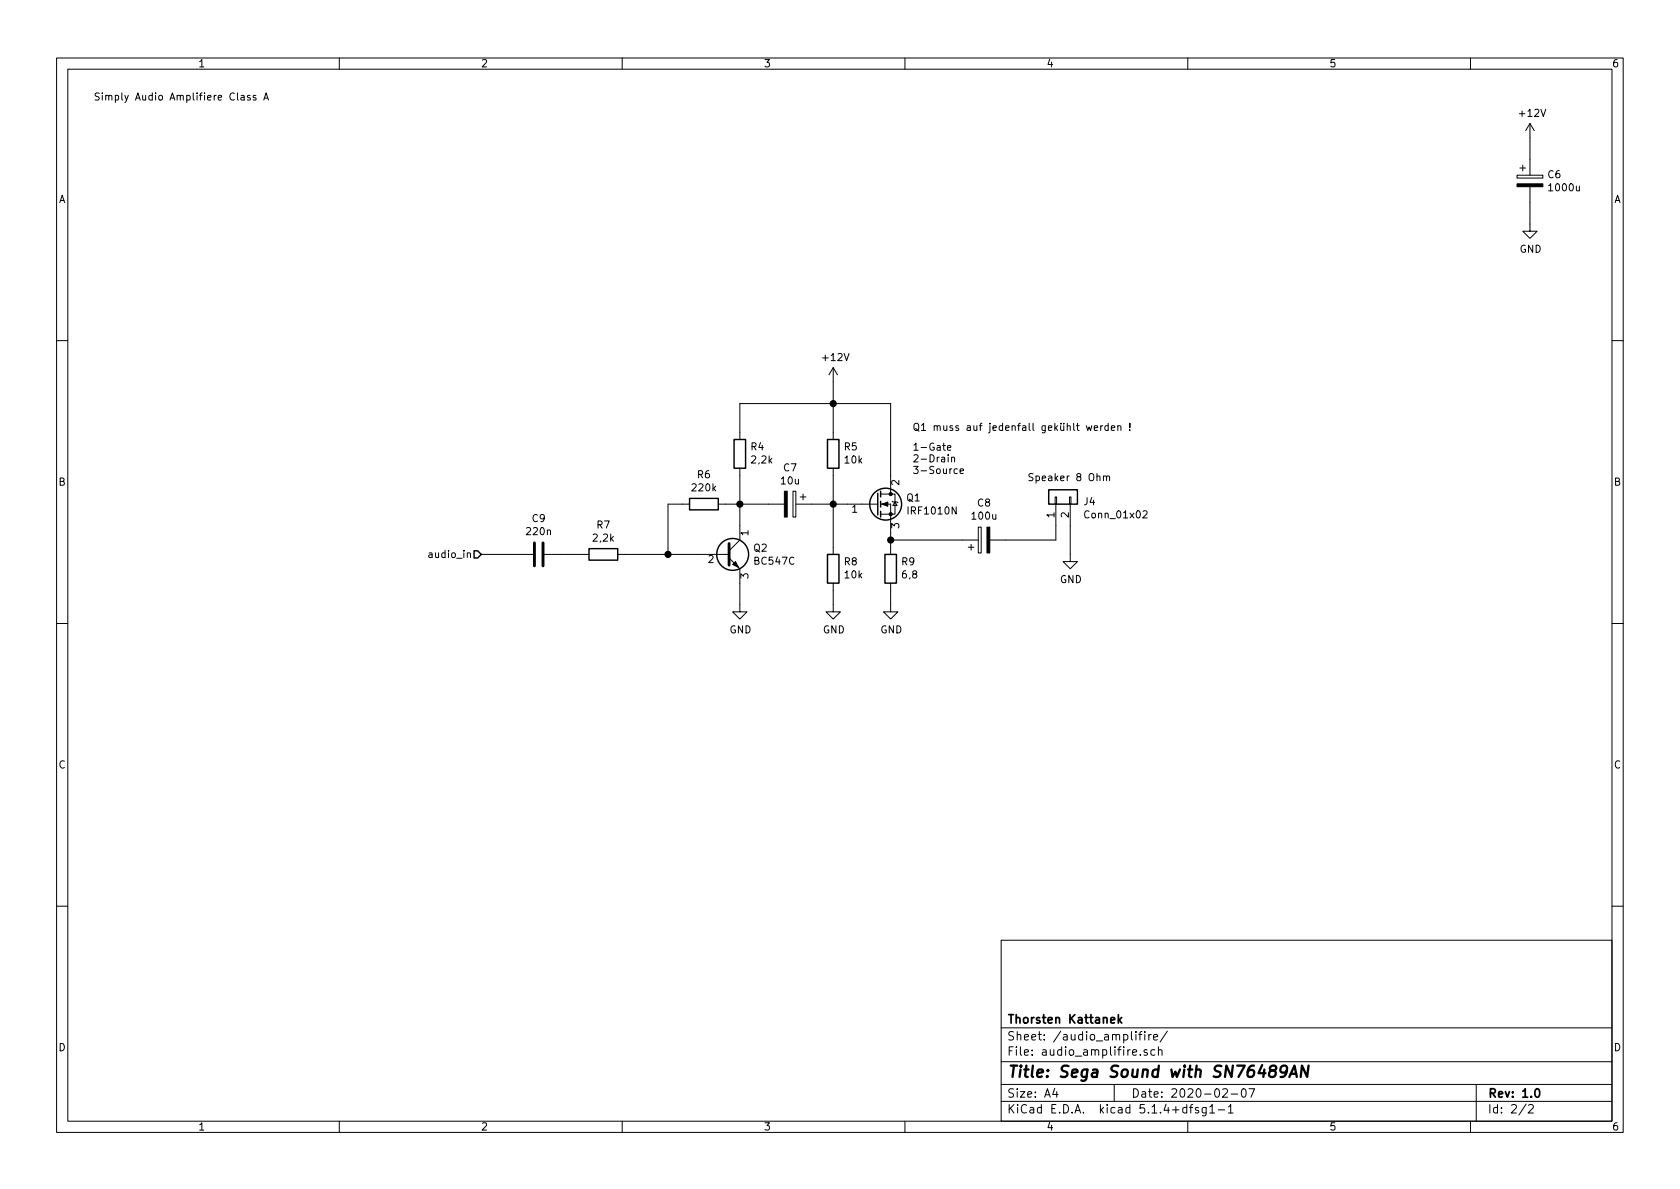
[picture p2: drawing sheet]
EESchema Schematic File Version 4
LIBS:sega_sound-cache
EELAYER 30 0
EELAYER END
$Descr A4 11693 8268
encoding utf-8
Sheet 2 2
Title "Sega Sound with SN76489AN"
Date "2020-02-07"
Rev "1.0"
Comp "Thorsten Kattanek"
Comment1 ""
Comment2 ""
Comment3 ""
Comment4 ""
$EndDescr
Text HLabel 3350 3850 0    50   Input ~ 0
audio_in
$Comp
L Device:C C9
U 1 1
P 3750 3850
F 0 "C9" V 3498 3850 50  0000 C CNN
F 1 "220n" V 3589 3850 50  0000 C CNN
F 2 "" H 3788 3700 50  0001 C CNN
F 3 "~" H 3750 3850 50  0001 C CNN
	1    3750 3850
	0    1    1    0   
$EndComp
Wire Wire Line
	3350 3850 3600 3850
$Comp
L Device:R R4
U 1 1
P 5150 3150
F 0 "R4" H 5080 3104 50  0000 R CNN
F 1 "2,2k" H 5080 3195 50  0000 R CNN
F 2 "" V 5080 3150 50  0001 C CNN
F 3 "~" H 5150 3150 50  0001 C CNN
	1    5150 3150
	-1   0    0    1   
$EndComp
Wire Wire Line
	3900 3850 4050 3850
$Comp
L Transistor_BJT:BC547 Q2
U 1 1
P 5050 3850
F 0 "Q2" H 5241 3896 50  0000 L CNN
F 1 "BC547C" H 5241 3805 50  0000 L CNN
F 2 "Package_TO_SOT_THT:TO-92_Inline" H 5250 3775 50  0001 L CIN
F 3 "http://www.fairchildsemi.com/ds/BC/BC547.pdf" H 5050 3850 50  0001 L CNN
	1    5050 3850
	1    0    0    -1  
$EndComp
Wire Wire Line
	4350 3850 4650 3850
$Comp
L power:GND #PWR025
U 1 1
P 5150 4200
F 0 "#PWR025" H 5150 3950 50  0001 C CNN
F 1 "GND" H 5155 4027 50  0000 C CNN
F 2 "" H 5150 4200 50  0001 C CNN
F 3 "" H 5150 4200 50  0001 C CNN
	1    5150 4200
	1    0    0    -1  
$EndComp
Wire Wire Line
	5150 4050 5150 4200
$Comp
L Device:R R6
U 1 1
P 4900 3500
F 0 "R6" V 4693 3500 50  0000 C CNN
F 1 "220k" V 4784 3500 50  0000 C CNN
F 2 "" V 4830 3500 50  0001 C CNN
F 3 "~" H 4900 3500 50  0001 C CNN
	1    4900 3500
	0    1    1    0   
$EndComp
Wire Wire Line
	4750 3500 4650 3500
Wire Wire Line
	4650 3500 4650 3850
Connection ~ 4650 3850
Wire Wire Line
	4650 3850 4850 3850
Wire Wire Line
	5150 3300 5150 3500
Wire Wire Line
	5050 3500 5150 3500
Connection ~ 5150 3500
Wire Wire Line
	5150 3500 5150 3650
$Comp
L Device:R R7
U 1 1
P 4200 3850
F 0 "R7" V 3993 3850 50  0000 C CNN
F 1 "2,2k" V 4084 3850 50  0000 C CNN
F 2 "" V 4130 3850 50  0001 C CNN
F 3 "~" H 4200 3850 50  0001 C CNN
	1    4200 3850
	0    1    1    0   
$EndComp
$Comp
L Transistor_FET:IRF540N Q1
U 1 1
P 6100 3500
F 0 "Q1" H 6306 3546 50  0000 L CNN
F 1 "IRF1010N" H 6306 3455 50  0000 L CNN
F 2 "Package_TO_SOT_THT:TO-220-3_Vertical" H 6350 3425 50  0001 L CIN
F 3 "http://www.irf.com/product-info/datasheets/data/irf540n.pdf" H 6100 3500 50  0001 L CNN
	1    6100 3500
	1    0    0    -1  
$EndComp
Wire Wire Line
	5650 3500 5800 3500
Wire Wire Line
	5150 3500 5350 3500
$Comp
L Device:CP C6
U 1 1
P 10650 1250
F 0 "C6" H 10768 1296 50  0000 L CNN
F 1 "1000u" H 10768 1205 50  0000 L CNN
F 2 "" H 10688 1100 50  0001 C CNN
F 3 "~" H 10650 1250 50  0001 C CNN
	1    10650 1250
	1    0    0    -1  
$EndComp
$Comp
L Device:R R5
U 1 1
P 5800 3150
F 0 "R5" H 5730 3104 50  0000 R CNN
F 1 "10k" H 5730 3195 50  0000 R CNN
F 2 "" V 5730 3150 50  0001 C CNN
F 3 "~" H 5800 3150 50  0001 C CNN
	1    5800 3150
	-1   0    0    1   
$EndComp
$Comp
L Device:R R8
U 1 1
P 5800 3950
F 0 "R8" H 5730 3904 50  0000 R CNN
F 1 "10k" H 5730 3995 50  0000 R CNN
F 2 "" V 5730 3950 50  0001 C CNN
F 3 "~" H 5800 3950 50  0001 C CNN
	1    5800 3950
	-1   0    0    1   
$EndComp
Wire Wire Line
	5800 3300 5800 3500
Connection ~ 5800 3500
Wire Wire Line
	5800 3500 5900 3500
Wire Wire Line
	5800 3800 5800 3500
$Comp
L power:GND #PWR026
U 1 1
P 5800 4200
F 0 "#PWR026" H 5800 3950 50  0001 C CNN
F 1 "GND" H 5805 4027 50  0000 C CNN
F 2 "" H 5800 4200 50  0001 C CNN
F 3 "" H 5800 4200 50  0001 C CNN
	1    5800 4200
	1    0    0    -1  
$EndComp
Wire Wire Line
	5800 4200 5800 4100
$Comp
L power:+12V #PWR023
U 1 1
P 5800 2650
F 0 "#PWR023" H 5800 2500 50  0001 C CNN
F 1 "+12V" H 5815 2823 50  0000 C CNN
F 2 "" H 5800 2650 50  0001 C CNN
F 3 "" H 5800 2650 50  0001 C CNN
	1    5800 2650
	1    0    0    -1  
$EndComp
Wire Wire Line
	5800 2650 5800 2800
Wire Wire Line
	6200 3300 6200 2800
Wire Wire Line
	6200 2800 5800 2800
Connection ~ 5800 2800
Wire Wire Line
	5800 2800 5800 3000
Wire Wire Line
	5800 2800 5150 2800
Wire Wire Line
	5150 2800 5150 3000
$Comp
L Device:R R9
U 1 1
P 6200 3950
F 0 "R9" H 6130 3904 50  0000 R CNN
F 1 "6,8" H 6130 3995 50  0000 R CNN
F 2 "" V 6130 3950 50  0001 C CNN
F 3 "~" H 6200 3950 50  0001 C CNN
	1    6200 3950
	-1   0    0    1   
$EndComp
Wire Wire Line
	6200 3700 6200 3750
$Comp
L power:GND #PWR027
U 1 1
P 6200 4200
F 0 "#PWR027" H 6200 3950 50  0001 C CNN
F 1 "GND" H 6205 4027 50  0000 C CNN
F 2 "" H 6200 4200 50  0001 C CNN
F 3 "" H 6200 4200 50  0001 C CNN
	1    6200 4200
	1    0    0    -1  
$EndComp
Wire Wire Line
	6200 4100 6200 4200
$Comp
L Device:CP C8
U 1 1
P 6850 3750
F 0 "C8" V 7105 3750 50  0000 C CNN
F 1 "100u" V 7014 3750 50  0000 C CNN
F 2 "" H 6888 3600 50  0001 C CNN
F 3 "~" H 6850 3750 50  0001 C CNN
	1    6850 3750
	0    -1   -1   0   
$EndComp
Wire Wire Line
	6200 3750 6700 3750
Connection ~ 6200 3750
Wire Wire Line
	6200 3750 6200 3800
Wire Wire Line
	7000 3750 7350 3750
Wire Wire Line
	7350 3750 7350 3650
$Comp
L power:GND #PWR024
U 1 1
P 7450 3850
F 0 "#PWR024" H 7450 3600 50  0001 C CNN
F 1 "GND" H 7455 3677 50  0000 C CNN
F 2 "" H 7450 3850 50  0001 C CNN
F 3 "" H 7450 3850 50  0001 C CNN
	1    7450 3850
	1    0    0    -1  
$EndComp
Wire Wire Line
	7450 3650 7450 3850
$Comp
L power:GND #PWR022
U 1 1
P 10650 1550
F 0 "#PWR022" H 10650 1300 50  0001 C CNN
F 1 "GND" H 10655 1377 50  0000 C CNN
F 2 "" H 10650 1550 50  0001 C CNN
F 3 "" H 10650 1550 50  0001 C CNN
	1    10650 1550
	1    0    0    -1  
$EndComp
$Comp
L power:+12V #PWR021
U 1 1
P 10650 950
F 0 "#PWR021" H 10650 800 50  0001 C CNN
F 1 "+12V" H 10665 1123 50  0000 C CNN
F 2 "" H 10650 950 50  0001 C CNN
F 3 "" H 10650 950 50  0001 C CNN
	1    10650 950 
	1    0    0    -1  
$EndComp
Wire Wire Line
	10650 950  10650 1100
Wire Wire Line
	10650 1400 10650 1550
$Comp
L Device:CP C7
U 1 1
P 5500 3500
F 0 "C7" V 5245 3500 50  0000 C CNN
F 1 "10u" V 5336 3500 50  0000 C CNN
F 2 "" H 5538 3350 50  0001 C CNN
F 3 "~" H 5500 3500 50  0001 C CNN
	1    5500 3500
	0    1    1    0   
$EndComp
Text Notes 6350 3300 0    50   ~ 0
1-Gate\n2-Drain\n3-Source
Text Notes 650  700  0    50   ~ 0
Simply Audio Amplifiere Class A
Text Notes 6350 3000 0    50   ~ 0
Q1 muss auf jedenfall gekühlt werden !
$Comp
L Connector_Generic:Conn_01x02 J4
U 1 1
P 7350 3450
F 0 "J4" V 7314 3262 50  0000 R CNN
F 1 "Conn_01x02" V 7223 3262 50  0000 R CNN
F 2 "" H 7350 3450 50  0001 C CNN
F 3 "~" H 7350 3450 50  0001 C CNN
	1    7350 3450
	0    -1   -1   0   
$EndComp
Text Notes 7150 3350 0    50   ~ 0
Speaker 8 Ohm
$EndSCHEMATC
